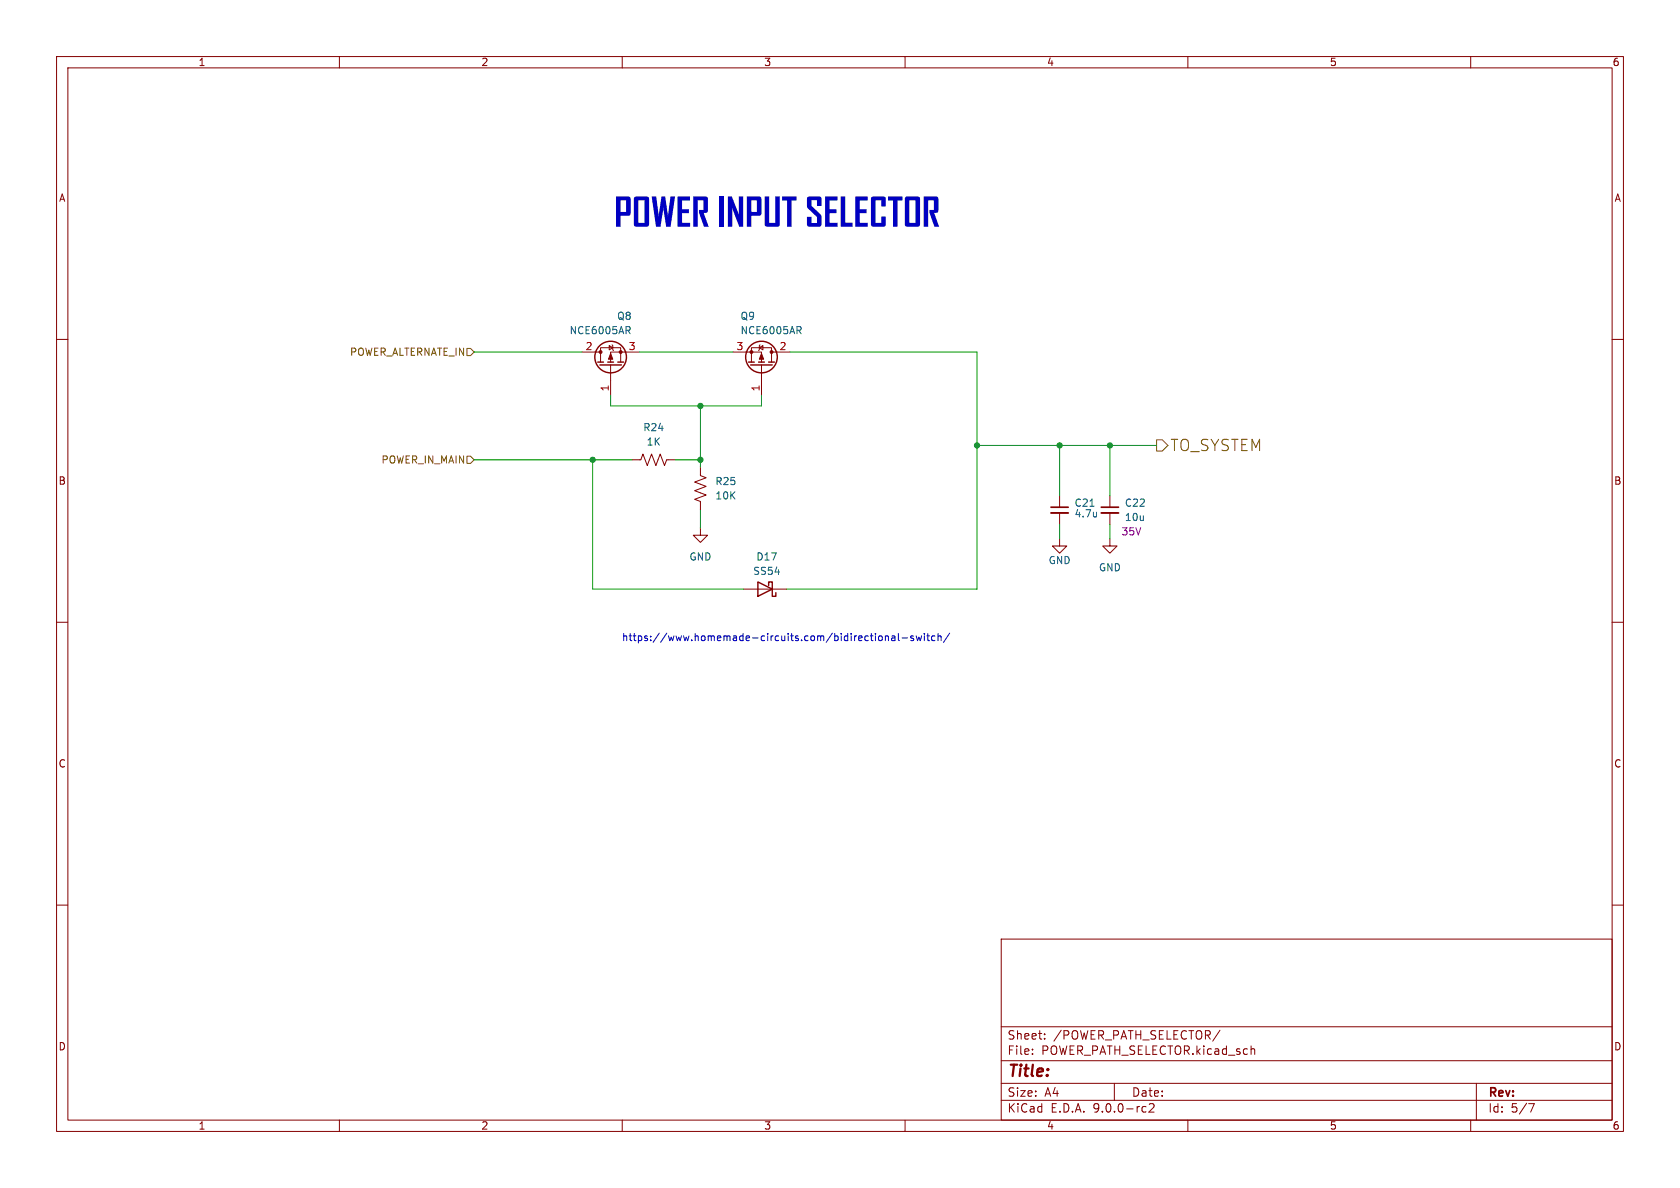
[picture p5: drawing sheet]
(kicad_sch
 (version 20250114)
 (generator "eeschema")
 (generator_version "9.0")
 (paper "A4")
 (lib_symbols
  (symbol "Device:C_Small"
   (pin_numbers (hide yes))
   (pin_names
    (offset 0.254) (hide yes)) (exclude_from_sim no) (in_bom yes) (on_board yes)
   (property "Reference" "C" (at 0.254 1.778 0) (effects (font (size 1.27 1.27)) (justify left)))
   (property "Value" "C_Small" (at 0.254 -2.032 0) (effects (font (size 1.27 1.27)) (justify left)))
   (property "Footprint" "" (at 0 0 0) (effects (font (size 1.27 1.27)) (hide yes)))
   (property "Datasheet" "~" (at 0 0 0) (effects (font (size 1.27 1.27)) (hide yes)))
   (property "Description" "Unpolarized capacitor, small symbol" (at 0 0 0) (effects (font (size 1.27 1.27)) (hide yes)))
   (symbol "C_Small_0_1"
    (polyline (pts (xy -1.524 0.508) (xy 1.524 0.508)) (stroke (width 0.3048) (type default)) (fill (type none)))
    (polyline (pts (xy -1.524 -0.508) (xy 1.524 -0.508)) (stroke (width 0.3302) (type default)) (fill (type none))))
   (symbol "C_Small_1_1"
    (pin passive line (at 0 2.54 270) (length 2.032) (name "~" (effects (font (size 1.27 1.27)))) (number "1" (effects (font (size 1.27 1.27)))))
    (pin passive line (at 0 -2.54 90) (length 2.032) (name "~" (effects (font (size 1.27 1.27)))) (number "2" (effects (font (size 1.27 1.27))))))
   (embedded_fonts no))
  (symbol "Device:D_Schottky"
   (pin_numbers (hide yes))
   (pin_names
    (offset 1.016) (hide yes)) (exclude_from_sim no) (in_bom yes) (on_board yes)
   (property "Reference" "D" (at 0 2.54 0) (effects (font (size 1.27 1.27))))
   (property "Value" "D_Schottky" (at 0 -2.54 0) (effects (font (size 1.27 1.27))))
   (property "Footprint" "" (at 0 0 0) (effects (font (size 1.27 1.27)) (hide yes)))
   (property "Datasheet" "~" (at 0 0 0) (effects (font (size 1.27 1.27)) (hide yes)))
   (property "Description" "Schottky diode" (at 0 0 0) (effects (font (size 1.27 1.27)) (hide yes)))
   (symbol "D_Schottky_0_1"
    (polyline (pts (xy -1.905 0.635) (xy -1.905 1.27) (xy -1.27 1.27) (xy -1.27 -1.27) (xy -0.635 -1.27) (xy -0.635 -0.635)) (stroke (width 0.254) (type default)) (fill (type none)))
    (polyline (pts (xy 1.27 1.27) (xy 1.27 -1.27) (xy -1.27 0) (xy 1.27 1.27)) (stroke (width 0.254) (type default)) (fill (type none)))
    (polyline (pts (xy 1.27 0) (xy -1.27 0)) (stroke (width 0) (type default)) (fill (type none))))
   (symbol "D_Schottky_1_1"
    (pin passive line (at -3.81 0 0) (length 2.54) (name "K" (effects (font (size 1.27 1.27)))) (number "1" (effects (font (size 1.27 1.27)))))
    (pin passive line (at 3.81 0 180) (length 2.54) (name "A" (effects (font (size 1.27 1.27)))) (number "2" (effects (font (size 1.27 1.27))))))
   (embedded_fonts no))
  (symbol "Device:Q_PMOS_GDS"
   (pin_names
    (offset 0) (hide yes)) (exclude_from_sim no) (in_bom yes) (on_board yes)
   (property "Reference" "Q" (at 5.08 1.27 0) (effects (font (size 1.27 1.27)) (justify left)))
   (property "Value" "Q_PMOS_GDS" (at 5.08 -1.27 0) (effects (font (size 1.27 1.27)) (justify left)))
   (property "Footprint" "" (at 5.08 2.54 0) (effects (font (size 1.27 1.27)) (hide yes)))
   (property "Datasheet" "~" (at 0 0 0) (effects (font (size 1.27 1.27)) (hide yes)))
   (property "Description" "P-MOSFET transistor, gate/drain/source" (at 0 0 0) (effects (font (size 1.27 1.27)) (hide yes)))
   (symbol "Q_PMOS_GDS_0_1"
    (polyline (pts (xy 0.254 1.905) (xy 0.254 -1.905)) (stroke (width 0.254) (type default)) (fill (type none)))
    (polyline (pts (xy 0.254 0) (xy -2.54 0)) (stroke (width 0) (type default)) (fill (type none)))
    (polyline (pts (xy 0.762 2.286) (xy 0.762 1.27)) (stroke (width 0.254) (type default)) (fill (type none)))
    (polyline (pts (xy 0.762 1.778) (xy 3.302 1.778) (xy 3.302 -1.778) (xy 0.762 -1.778)) (stroke (width 0) (type default)) (fill (type none)))
    (polyline (pts (xy 0.762 0.508) (xy 0.762 -0.508)) (stroke (width 0.254) (type default)) (fill (type none)))
    (polyline (pts (xy 0.762 -1.27) (xy 0.762 -2.286)) (stroke (width 0.254) (type default)) (fill (type none)))
    (circle (center 1.651 0) (radius 2.794) (stroke (width 0.254) (type default)) (fill (type none)))
    (polyline (pts (xy 2.286 0) (xy 1.27 0.381) (xy 1.27 -0.381) (xy 2.286 0)) (stroke (width 0) (type default)) (fill (type outline)))
    (polyline (pts (xy 2.54 2.54) (xy 2.54 1.778)) (stroke (width 0) (type default)) (fill (type none)))
    (circle (center 2.54 1.778) (radius 0.254) (stroke (width 0) (type default)) (fill (type outline)))
    (circle (center 2.54 -1.778) (radius 0.254) (stroke (width 0) (type default)) (fill (type outline)))
    (polyline (pts (xy 2.54 -2.54) (xy 2.54 0) (xy 0.762 0)) (stroke (width 0) (type default)) (fill (type none)))
    (polyline (pts (xy 2.794 -0.508) (xy 2.921 -0.381) (xy 3.683 -0.381) (xy 3.81 -0.254)) (stroke (width 0) (type default)) (fill (type none)))
    (polyline (pts (xy 3.302 -0.381) (xy 2.921 0.254) (xy 3.683 0.254) (xy 3.302 -0.381)) (stroke (width 0) (type default)) (fill (type none))))
   (symbol "Q_PMOS_GDS_1_1"
    (pin input line (at -5.08 0 0) (length 2.54) (name "G" (effects (font (size 1.27 1.27)))) (number "1" (effects (font (size 1.27 1.27)))))
    (pin passive line (at 2.54 5.08 270) (length 2.54) (name "D" (effects (font (size 1.27 1.27)))) (number "2" (effects (font (size 1.27 1.27)))))
    (pin passive line (at 2.54 -5.08 90) (length 2.54) (name "S" (effects (font (size 1.27 1.27)))) (number "3" (effects (font (size 1.27 1.27))))))
   (embedded_fonts no))
  (symbol "Device:R_US"
   (pin_numbers (hide yes))
   (pin_names
    (offset 0)) (exclude_from_sim no) (in_bom yes) (on_board yes)
   (property "Reference" "R" (at 2.54 0 90) (effects (font (size 1.27 1.27))))
   (property "Value" "R_US" (at -2.54 0 90) (effects (font (size 1.27 1.27))))
   (property "Footprint" "" (at 1.016 -0.254 90) (effects (font (size 1.27 1.27)) (hide yes)))
   (property "Datasheet" "~" (at 0 0 0) (effects (font (size 1.27 1.27)) (hide yes)))
   (property "Description" "Resistor, US symbol" (at 0 0 0) (effects (font (size 1.27 1.27)) (hide yes)))
   (symbol "R_US_0_1"
    (polyline (pts (xy 0 2.286) (xy 0 2.54)) (stroke (width 0) (type default)) (fill (type none)))
    (polyline (pts (xy 0 2.286) (xy 1.016 1.905) (xy 0 1.524) (xy -1.016 1.143) (xy 0 0.762)) (stroke (width 0) (type default)) (fill (type none)))
    (polyline (pts (xy 0 0.762) (xy 1.016 0.381) (xy 0 0) (xy -1.016 -0.381) (xy 0 -0.762)) (stroke (width 0) (type default)) (fill (type none)))
    (polyline (pts (xy 0 -0.762) (xy 1.016 -1.143) (xy 0 -1.524) (xy -1.016 -1.905) (xy 0 -2.286)) (stroke (width 0) (type default)) (fill (type none)))
    (polyline (pts (xy 0 -2.286) (xy 0 -2.54)) (stroke (width 0) (type default)) (fill (type none))))
   (symbol "R_US_1_1"
    (pin passive line (at 0 3.81 270) (length 1.27) (name "~" (effects (font (size 1.27 1.27)))) (number "1" (effects (font (size 1.27 1.27)))))
    (pin passive line (at 0 -3.81 90) (length 1.27) (name "~" (effects (font (size 1.27 1.27)))) (number "2" (effects (font (size 1.27 1.27))))))
   (embedded_fonts no))
  (symbol "power:GND"
   (power)
   (pin_names
    (offset 0)) (exclude_from_sim no) (in_bom yes) (on_board yes)
   (property "Reference" "#PWR" (at 0 -6.35 0) (effects (font (size 1.27 1.27)) (hide yes)))
   (property "Value" "GND" (at 0 -3.81 0) (effects (font (size 1.27 1.27))))
   (property "Footprint" "" (at 0 0 0) (effects (font (size 1.27 1.27)) (hide yes)))
   (property "Datasheet" "" (at 0 0 0) (effects (font (size 1.27 1.27)) (hide yes)))
   (property "Description" "Power symbol creates a global label with name \"GND\" , ground" (at 0 0 0) (effects (font (size 1.27 1.27)) (hide yes)))
   (symbol "GND_0_1"
    (polyline (pts (xy 0 0) (xy 0 -1.27) (xy 1.27 -1.27) (xy 0 -2.54) (xy -1.27 -1.27) (xy 0 -1.27)) (stroke (width 0) (type default)) (fill (type none))))
   (symbol "GND_1_1"
    (pin power_in line (at 0 0 270) (length 0) (hide yes) (name "GND" (effects (font (size 1.27 1.27)))) (number "1" (effects (font (size 1.27 1.27))))))
   (embedded_fonts no)))
 (text "POWER INPUT SELECTOR"
  (exclude_from_sim no)
  (at 108.585 42.545 0)
  (effects (font
    (face "Agency FB") (size 5 5)
    (bold yes)) (justify left bottom)))
 (text "https://www.homemade-circuits.com/bidirectional-switch/"
  (exclude_from_sim no)
  (at 109.855 113.665 0)
  (effects (font (size 1.27 1.27)) (justify left bottom)))
 (junction
  (at 123.825 81.28)
  (diameter 0)
  (color 0 0 0 0))
 (junction
  (at 104.775 81.28)
  (diameter 0)
  (color 0 0 0 0))
 (junction
  (at 123.825 71.755)
  (diameter 0)
  (color 0 0 0 0))
 (junction
  (at 187.325 78.74)
  (diameter 0)
  (color 0 0 0 0))
 (junction
  (at 196.215 78.74)
  (diameter 0)
  (color 0 0 0 0))
 (junction
  (at 172.72 78.74)
  (diameter 0)
  (color 0 0 0 0))
 (wire
  (pts (xy 172.72 104.14) (xy 172.72 78.74))
  (stroke (width 0) (type default)))
 (wire
  (pts (xy 113.03 62.23) (xy 129.54 62.23))
  (stroke (width 0) (type default)))
 (wire
  (pts (xy 139.7 62.23) (xy 172.72 62.23))
  (stroke (width 0) (type default)))
 (wire
  (pts (xy 119.38 81.28) (xy 123.825 81.28))
  (stroke (width 0) (type default)))
 (wire
  (pts (xy 187.325 78.74) (xy 187.325 87.63))
  (stroke (width 0) (type default)))
 (wire
  (pts (xy 83.82 81.28) (xy 104.775 81.28))
  (stroke (width 0) (type default)))
 (wire
  (pts (xy 123.825 71.755) (xy 134.62 71.755))
  (stroke (width 0) (type default)))
 (wire
  (pts (xy 172.72 78.74) (xy 172.72 62.23))
  (stroke (width 0) (type default)))
 (wire
  (pts (xy 83.82 62.23) (xy 102.87 62.23))
  (stroke (width 0) (type default)))
 (wire
  (pts (xy 123.825 90.17) (xy 123.825 93.345))
  (stroke (width 0) (type default)))
 (wire
  (pts (xy 104.775 81.28) (xy 111.76 81.28))
  (stroke (width 0) (type default)))
 (wire
  (pts (xy 123.825 71.755) (xy 123.825 81.28))
  (stroke (width 0) (type default)))
 (wire
  (pts (xy 107.95 71.755) (xy 123.825 71.755))
  (stroke (width 0) (type default)))
 (wire
  (pts (xy 187.325 78.74) (xy 196.215 78.74))
  (stroke (width 0) (type default)))
 (wire
  (pts (xy 123.825 81.28) (xy 123.825 82.55))
  (stroke (width 0) (type default)))
 (wire
  (pts (xy 139.065 104.14) (xy 172.72 104.14))
  (stroke (width 0) (type default)))
 (wire
  (pts (xy 134.62 71.755) (xy 134.62 69.85))
  (stroke (width 0) (type default)))
 (wire
  (pts (xy 104.775 104.14) (xy 131.445 104.14))
  (stroke (width 0) (type default)))
 (wire
  (pts (xy 172.72 78.74) (xy 187.325 78.74))
  (stroke (width 0) (type default)))
 (wire
  (pts (xy 196.215 78.74) (xy 204.47 78.74))
  (stroke (width 0) (type default)))
 (wire
  (pts (xy 196.215 92.71) (xy 196.215 95.25))
  (stroke (width 0) (type default)))
 (wire
  (pts (xy 187.325 92.71) (xy 187.325 95.25))
  (stroke (width 0) (type default)))
 (wire
  (pts (xy 107.95 69.85) (xy 107.95 71.755))
  (stroke (width 0) (type default)))
 (wire
  (pts (xy 104.775 81.28) (xy 104.775 104.14))
  (stroke (width 0) (type default)))
 (wire
  (pts (xy 196.215 78.74) (xy 196.215 87.63))
  (stroke (width 0) (type default)))
 (hierarchical_label "POWER_IN_MAIN"
  (shape input)
  (at 83.82 81.28 180)
  (effects (font (size 1.27 1.27)) (justify right)))
 (hierarchical_label "TO_SYSTEM"
  (shape output)
  (at 204.47 78.74 0)
  (effects (font (size 2 2)) (justify left)))
 (hierarchical_label "POWER_ALTERNATE_IN"
  (shape input)
  (at 83.82 62.23 180)
  (effects (font (size 1.27 1.27)) (justify right)))
 (symbol
  (lib_id "Device:C_Small")
  (at 187.325 90.17 0)
  (unit 1)
  (exclude_from_sim no)
  (in_bom yes)
  (on_board yes)
  (dnp no)
  (property "Reference" "C21" (at 189.865 88.9062 0) (effects (font (size 1.27 1.27)) (justify left)))
  (property "Value" "4.7u" (at 189.865 90.805 0) (effects (font (size 1.27 1.27)) (justify left)))
  (property "Footprint" "Capacitor_SMD:C_0603_1608Metric" (at 187.325 90.17 0) (effects (font (size 1.27 1.27)) (hide yes)))
  (property "Datasheet" "~" (at 187.325 90.17 0) (effects (font (size 1.27 1.27)) (hide yes)))
  (property "Description" "" (at 187.325 90.17 0) (effects (font (size 1.27 1.27)) (hide yes)))
  (property "VOLTAGE" "" (at 191.135 93.98 0) (effects (font (size 1.27 1.27))))
  (pin "1")
  (pin "2"))
 (symbol
  (lib_id "power:GND")
  (at 123.825 93.345 0)
  (unit 1)
  (exclude_from_sim no)
  (in_bom yes)
  (on_board yes)
  (dnp no)
  (fields_autoplaced yes)
  (property "Reference" "#PWR076" (at 123.825 99.695 0) (effects (font (size 1.27 1.27)) (hide yes)))
  (property "Value" "GND" (at 123.825 98.425 0) (effects (font (size 1.27 1.27))))
  (property "Footprint" "" (at 123.825 93.345 0) (effects (font (size 1.27 1.27)) (hide yes)))
  (property "Datasheet" "" (at 123.825 93.345 0) (effects (font (size 1.27 1.27)) (hide yes)))
  (property "Description" "" (at 123.825 93.345 0) (effects (font (size 1.27 1.27)) (hide yes)))
  (pin "1"))
 (symbol
  (lib_id "Device:Q_PMOS_GDS")
  (at 107.95 64.77 90)
  (unit 1)
  (exclude_from_sim no)
  (in_bom yes)
  (on_board yes)
  (dnp no)
  (property "Reference" "Q8" (at 111.76 55.8799 90) (effects (font (size 1.27 1.27)) (justify left)))
  (property "Value" "NCE6005AR" (at 111.76 58.42 90) (effects (font (size 1.27 1.27)) (justify left)))
  (property "Footprint" "Package_TO_SOT_SMD:SOT-223-3_TabPin2" (at 105.41 59.69 0) (effects (font (size 1.27 1.27)) (hide yes)))
  (property "Datasheet" "~" (at 107.95 64.77 0) (effects (font (size 1.27 1.27)) (hide yes)))
  (property "Description" "" (at 107.95 64.77 0) (effects (font (size 1.27 1.27)) (hide yes)))
  (pin "1")
  (pin "2")
  (pin "3"))
 (symbol
  (lib_id "Device:R_US")
  (at 123.825 86.36 0)
  (unit 1)
  (exclude_from_sim no)
  (in_bom yes)
  (on_board yes)
  (dnp no)
  (fields_autoplaced yes)
  (property "Reference" "R25" (at 126.365 85.0899 0) (effects (font (size 1.27 1.27)) (justify left)))
  (property "Value" "10K" (at 126.365 87.6299 0) (effects (font (size 1.27 1.27)) (justify left)))
  (property "Footprint" "Resistor_SMD:R_0603_1608Metric" (at 124.841 86.614 90) (effects (font (size 1.27 1.27)) (hide yes)))
  (property "Datasheet" "~" (at 123.825 86.36 0) (effects (font (size 1.27 1.27)) (hide yes)))
  (property "Description" "" (at 123.825 86.36 0) (effects (font (size 1.27 1.27)) (hide yes)))
  (pin "1")
  (pin "2"))
 (symbol
  (lib_id "Device:R_US")
  (at 115.57 81.28 90)
  (unit 1)
  (exclude_from_sim no)
  (in_bom yes)
  (on_board yes)
  (dnp no)
  (fields_autoplaced yes)
  (property "Reference" "R24" (at 115.57 75.565 90) (effects (font (size 1.27 1.27))))
  (property "Value" "1K" (at 115.57 78.105 90) (effects (font (size 1.27 1.27))))
  (property "Footprint" "Resistor_SMD:R_0603_1608Metric" (at 115.824 80.264 90) (effects (font (size 1.27 1.27)) (hide yes)))
  (property "Datasheet" "~" (at 115.57 81.28 0) (effects (font (size 1.27 1.27)) (hide yes)))
  (property "Description" "" (at 115.57 81.28 0) (effects (font (size 1.27 1.27)) (hide yes)))
  (pin "1")
  (pin "2"))
 (symbol
  (lib_id "Device:Q_PMOS_GDS")
  (at 134.62 64.77 270)
  (mirror x)
  (unit 1)
  (exclude_from_sim no)
  (in_bom yes)
  (on_board yes)
  (dnp no)
  (property "Reference" "Q9" (at 130.81 55.8799 90) (effects (font (size 1.27 1.27)) (justify left)))
  (property "Value" "NCE6005AR" (at 130.81 58.42 90) (effects (font (size 1.27 1.27)) (justify left)))
  (property "Footprint" "Package_TO_SOT_SMD:SOT-223-3_TabPin2" (at 137.16 59.69 0) (effects (font (size 1.27 1.27)) (hide yes)))
  (property "Datasheet" "~" (at 134.62 64.77 0) (effects (font (size 1.27 1.27)) (hide yes)))
  (property "Description" "" (at 134.62 64.77 0) (effects (font (size 1.27 1.27)) (hide yes)))
  (pin "1")
  (pin "2")
  (pin "3"))
 (symbol
  (lib_id "Device:C_Small")
  (at 196.215 90.17 0)
  (unit 1)
  (exclude_from_sim no)
  (in_bom yes)
  (on_board yes)
  (dnp no)
  (property "Reference" "C22" (at 198.755 88.9062 0) (effects (font (size 1.27 1.27)) (justify left)))
  (property "Value" "10u" (at 198.755 91.44 0) (effects (font (size 1.27 1.27)) (justify left)))
  (property "Footprint" "Capacitor_SMD:C_0603_1608Metric" (at 196.215 90.17 0) (effects (font (size 1.27 1.27)) (hide yes)))
  (property "Datasheet" "~" (at 196.215 90.17 0) (effects (font (size 1.27 1.27)) (hide yes)))
  (property "Description" "" (at 196.215 90.17 0) (effects (font (size 1.27 1.27)) (hide yes)))
  (property "VOLTAGE" "35V" (at 200.025 93.98 0) (effects (font (size 1.27 1.27))))
  (pin "1")
  (pin "2"))
 (symbol
  (lib_id "power:GND")
  (at 196.215 95.25 0)
  (unit 1)
  (exclude_from_sim no)
  (in_bom yes)
  (on_board yes)
  (dnp no)
  (property "Reference" "#PWR078" (at 196.215 101.6 0) (effects (font (size 1.27 1.27)) (hide yes)))
  (property "Value" "GND" (at 196.215 100.33 0) (effects (font (size 1.27 1.27))))
  (property "Footprint" "" (at 196.215 95.25 0) (effects (font (size 1.27 1.27)) (hide yes)))
  (property "Datasheet" "" (at 196.215 95.25 0) (effects (font (size 1.27 1.27)) (hide yes)))
  (property "Description" "" (at 196.215 95.25 0) (effects (font (size 1.27 1.27)) (hide yes)))
  (pin "1"))
 (symbol
  (lib_id "Device:D_Schottky")
  (at 135.255 104.14 180)
  (unit 1)
  (exclude_from_sim no)
  (in_bom yes)
  (on_board yes)
  (dnp no)
  (fields_autoplaced yes)
  (property "Reference" "D17" (at 135.5725 98.425 0) (effects (font (size 1.27 1.27))))
  (property "Value" "SS54" (at 135.5725 100.965 0) (effects (font (size 1.27 1.27))))
  (property "Footprint" "Diode_SMD:D_SMA" (at 135.255 104.14 0) (effects (font (size 1.27 1.27)) (hide yes)))
  (property "Datasheet" "~" (at 135.255 104.14 0) (effects (font (size 1.27 1.27)) (hide yes)))
  (property "Description" "" (at 135.255 104.14 0) (effects (font (size 1.27 1.27)) (hide yes)))
  (pin "1")
  (pin "2"))
 (symbol
  (lib_id "power:GND")
  (at 187.325 95.25 0)
  (unit 1)
  (exclude_from_sim no)
  (in_bom yes)
  (on_board yes)
  (dnp no)
  (property "Reference" "#PWR077" (at 187.325 101.6 0) (effects (font (size 1.27 1.27)) (hide yes)))
  (property "Value" "GND" (at 187.325 99.06 0) (effects (font (size 1.27 1.27))))
  (property "Footprint" "" (at 187.325 95.25 0) (effects (font (size 1.27 1.27)) (hide yes)))
  (property "Datasheet" "" (at 187.325 95.25 0) (effects (font (size 1.27 1.27)) (hide yes)))
  (property "Description" "" (at 187.325 95.25 0) (effects (font (size 1.27 1.27)) (hide yes)))
  (pin "1")))
